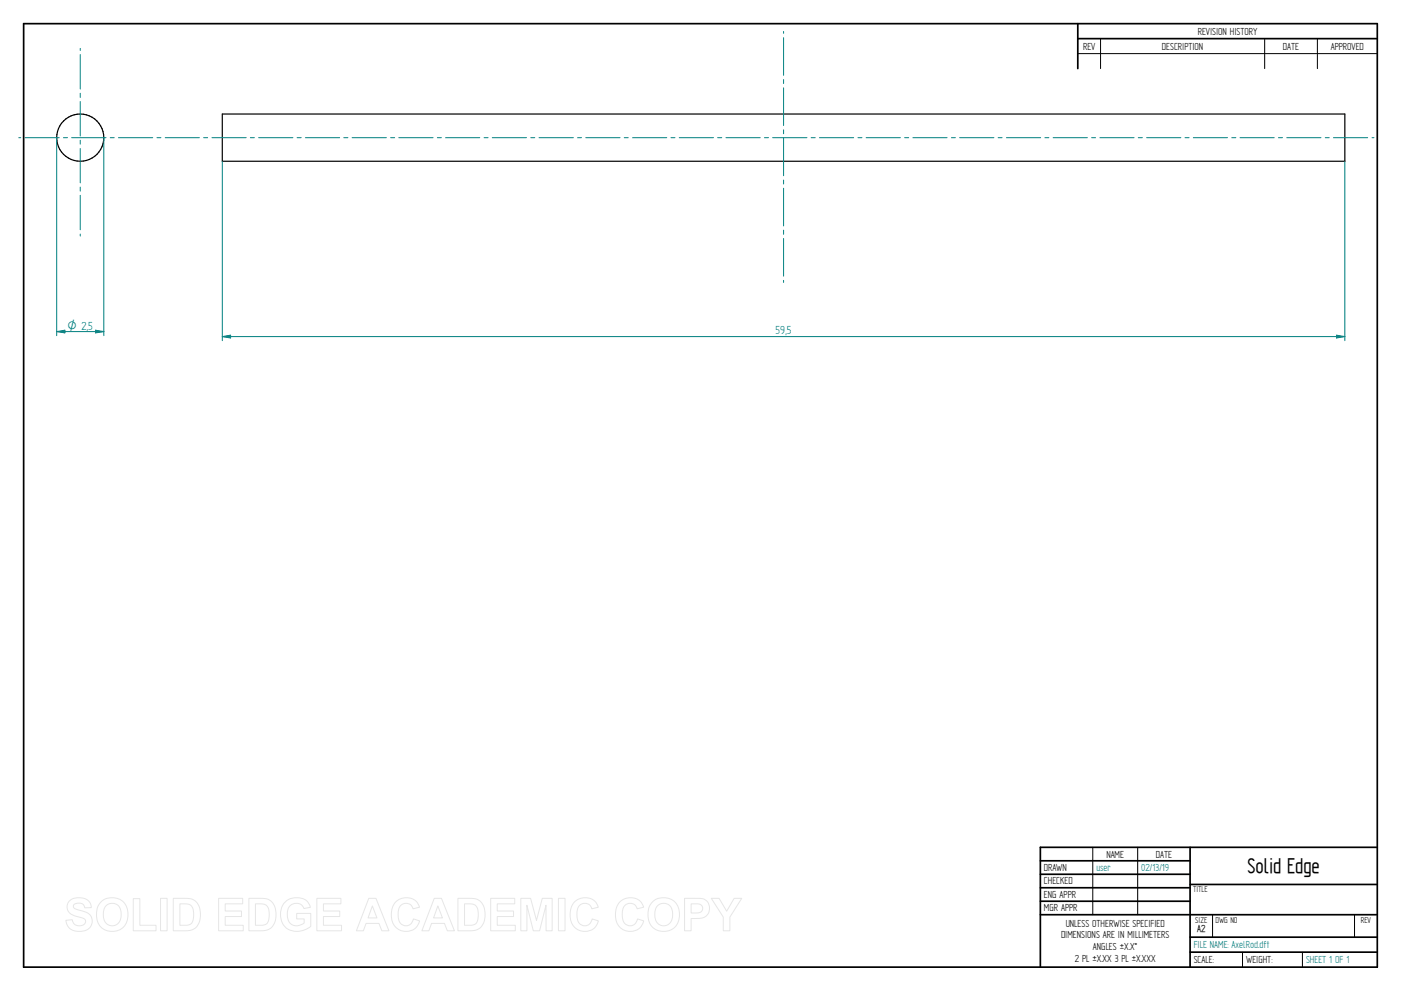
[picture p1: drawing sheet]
<svg xmlns="http://www.w3.org/2000/svg" width="594mm" height="420mm" viewBox="0 0 594 420" stroke-linecap="round" stroke-linejoin="round" font-family="sans-serif">
<g fill="none" stroke="#000" stroke-width=".72">
<path d="M10 10h574v400h-574zM457 10v19.1M457 16.4h127M504.6 359.2v50.8M584 359.2h-142.9v50.8M441.1 365h63.5M441.1 370.7h63.5M441.1 376.4h63.5M504.6 375h79.4M441.1 382.1h63.5M441.1 387.8h142.9M504.6 397.3h79.4"/>
<path d="M504.6 403.7h79.4"/>
</g>
<path d="M466.7 16.4v12.7M536.3 16.4v12.7M558.6 16.4v12.7M457 22.7h127M463.4 359.2v28.6M482.4 359.2v28.6M514.2 387.9v9.4M574.4 387.9v9.4M526.9 403.7v6.3M552.3 403.7v6.3" fill="none" stroke="#000" stroke-width=".42"/>
<g fill="none" stroke="#000" stroke-width=".51">
<path d="M94.3 48.3h476v20.1h-476z"/>
<circle cx="34" cy="58.4" r="10"/>
</g>
<g fill="none" stroke="#008080" stroke-width=".42">
<path d="M332.3 13.3v.8M332.3 16v16M34 20.5v.9M34 23.2v14.6M34 39.5v1.8M332.3 33.7v1.7M332.3 37.3v15.9M8 58.4h.8M10.6 58.4h14.5M26.9 58.4h1.7M30.4 58.4h14.6M34 43.1v14.6"/>
<path d="M34 59.4v1.7M46.7 58.4h1.7M50.2 58.4h14.6M66.5 58.4h1.7M70.1 58.4h14.5M86.4 58.4h1.6M89.9 58.4h14.5M106.2 58.4h1.7M109.7 58.4h14.5M126 58.4h1.7M129.5 58.4h14.5M145.8 58.4h1.7"/>
<path d="M149.3 58.4h14.5M165.6 58.4h1.7M169.1 58.4h14.5M185.5 58.4h1.6M188.9 58.4h14.5M205.3 58.4h1.7M208.7 58.4h14.6M225.1 58.4h1.7M228.6 58.4h14.5M244.9 58.4h1.7M248.4 58.4h14.5M264.7 58.4h1.7"/>
<path d="M268.2 58.4h14.5M284.5 58.4h1.7M288 58.4h14.5M304.3 58.4h1.8M307.8 58.4h14.6M324.1 58.4h1.8M327.7 58.4h14.5M332.3 55v1.7M332.3 58.5v16M344 58.4h1.7M347.5 58.4h14.5M363.8 58.4h1.7"/>
<path d="M367.3 58.4h14.5M383.6 58.4h1.7M387.1 58.4h14.5M403.4 58.4h1.7M406.9 58.4h14.6M423.2 58.4h1.7M426.8 58.4h14.5M443.1 58.4h1.6M446.6 58.4h14.5M462.9 58.4h1.7M466.4 58.4h14.5M482.7 58.4h1.7"/>
<path d="M486.2 58.4h14.5M502.5 58.4h1.7M506 58.4h14.5M522.3 58.4h1.7M525.8 58.4h14.5M542.1 58.4h1.7M545.6 58.4h14.5M562 58.4h1.7M565.4 58.4h14.6M581.8 58.4h.8M34 62.9v14.6M34 79.3v1.7"/>
<path d="M94.3 68.4v76M332.3 76.3v1.7M332.3 79.8v16M570.3 68.4v76M34 82.8v14.6M34 99.2v.9M332.3 97.6v1.7M332.3 101.1v16M332.3 118.9v.9M94.3 142.7l3.5-.6v1.2z"/>
</g>
<path d="M94.3 142.7l3.5-.6v1.2z" fill="#008080"/>
<path d="M566.8 142.1l3.5 .6-3.5 .6z" fill="none" stroke="#008080" stroke-width=".42"/>
<path d="M566.8 142.1l3.5 .6-3.5 .6z" fill="#008080"/>
<path d="M24 58.4v83.9M44 58.4v83.9M24 140.6l3.5-.6v1.1zM94.3 142.7h476" fill="none" stroke="#008080" stroke-width=".42"/>
<path d="M24 140.6l3.5-.6v1.1z" fill="#008080"/>
<path d="M40.5 140l3.5 .6-3.5 .5z" fill="none" stroke="#008080" stroke-width=".42"/>
<path d="M40.5 140l3.5 .6-3.5 .5z" fill="#008080"/>
<path d="M24 140.6h20" fill="none" stroke="#008080" stroke-width=".42"/>
<g fill="none" stroke="#e6e6e6" stroke-width=".42">
<path d="M29.6 381.8a6.5 6.5 0 0 1 8.5 .8l.6 2.2-2.8 .1a2.7 2.7 0 0 0-2.1-2 2.7 2.7 0 0 0-2.7 1.1 1.87 1.87 0 0 0 2.2 1.8l1.4 .4a4.4 4.4 0 0 1 4 6.2 6.4 6.4 0 0 1-9.1 1.3l-1.2-1.8-.5-1.7 2.7-.3a2.94 2.94 0 0 0 2.6 2.6 2.94 2.94 0 0 0 3.1-1.9 2.67 2.67 0 0 0-2.9-1.8 4.9 4.9 0 0 1-5-4.3l.4-1.6zM42.8 382.4a6.9 6.9 0 0 1 8.3-.8 6.9 6.9 0 0 1 3 7.7 6.7 6.7 0 0 1-8 5.5 6.7 6.7 0 0 1-5.1-8.3 6.1 6.1 0 0 1 1.8-4.1zM44.8 384.2a3.9 3.9 0 0 1 4.6-.8 3.9 3.9 0 0 1 2 4.3 3.8 3.8 0 0 1-1.9 4.3 3.8 3.8 0 0 1-4.6-.7 6.6 6.6 0 0 1-.1-7.1zM56.5 381h2.8v11.3h6.9v2.3h-9.7zM68.1 380.9h2.8v13.7h-2.8zM73.5 380.9h5a5.9 5.9 0 0 1 6.5 7 5.9 5.9 0 0 1-6.3 6.7h-5.2zM76.3 383.2h1.8a3.4 3.4 0 0 1 4 3.9v1.2a3.2 3.2 0 0 1-3.8 4h-2zM92.7 380.9h10.2v2.3h-7.4v3h6.9v2.4h-6.9v3.7h7.7v2.3h-10.5zM105.5 380.9h5.1a5.9 5.9 0 0 1 6.4 7 5.9 5.9 0 0 1-6.3 6.7h-5.2zM108.3 383.2h1.9a3.4 3.4 0 0 1 4 3.9v1.2a3.2 3.2 0 0 1-3.8 4h-2.1zM120.9 382.4a7.3 7.3 0 0 1 9.7 .1l1 2.2-2.7 .5a3.7 3.7 0 0 0-4.6-2 3.7 3.7 0 0 0-2.5 4.4 4.2 4.2 0 0 0 2.2 4.5 4.2 4.2 0 0 0 5-.8v-1.7h-3.2v-2.3h6v5.4a8.1 8.1 0 0 1-11.8-.8 8.3 8.3 0 0 1 .9-9.5zM134.4 380.9h10.2v2.3h-7.4v3h6.9v2.4h-6.9v3.7h7.6v2.3h-10.4z"/>
<path d="M156.4 380.9h3l5.5 13.7h-3l-1.2-3.1h-5.5l-1.1 3.1h-3zM157.9 384.1l1.9 5.1h-3.7zM167.7 382.5a6 6 0 0 1 10.2 2.1l-2.8 .7a3.2 3.2 0 0 0-3.9-2.2 3.2 3.2 0 0 0-2.4 3.8 4.6 4.6 0 0 0 2.5 5.5 3.2 3.2 0 0 0 4-2.8l2.6 .8a6.1 6.1 0 0 1-7.2 4.3 6.1 6.1 0 0 1-4.8-6.8 7.7 7.7 0 0 1 1.8-5.4zM184.1 380.9h3.1l5.5 13.7h-3l-1.2-3.1h-5.5l-1.1 3.1h-3zM185.7 384.1l1.9 5.1h-3.8zM194.2 380.9h5a5.9 5.9 0 0 1 6.5 7 5.9 5.9 0 0 1-6.3 6.7h-5.2zM197 383.2h1.8a3.4 3.4 0 0 1 4 3.9v1.2a3.2 3.2 0 0 1-3.8 4h-2zM208.1 380.9h10.2v2.3h-7.4v3h6.9v2.4h-6.9v3.7h7.6v2.3h-10.4zM220.8 380.9h4.2l2.5 9.3 2.4-9.3h4.2v13.7h-2.5l-.1-10.8-2.7 10.8h-2.7l-2.7-10.8v10.8h-2.6zM236.8 380.9h2.8v13.7h-2.8zM243.5 382.5a6 6 0 0 1 10.2 2.1l-2.8 .7a3.2 3.2 0 0 0-3.8-2.2 3.2 3.2 0 0 0-2.4 3.8 4.6 4.6 0 0 0 2.4 5.5 3.2 3.2 0 0 0 4-2.8l2.6 .8a6.1 6.1 0 0 1-7.2 4.3 6.1 6.1 0 0 1-4.7-6.8 7.7 7.7 0 0 1 1.7-5.4zM262.7 382.5a6 6 0 0 1 10.2 2.1l-2.7 .7a3.2 3.2 0 0 0-3.9-2.2 3.2 3.2 0 0 0-2.4 3.8 4.6 4.6 0 0 0 2.4 5.5 3.2 3.2 0 0 0 4-2.8l2.7 .8a6.1 6.1 0 0 1-7.2 4.3 6.1 6.1 0 0 1-4.8-6.8 7.7 7.7 0 0 1 1.7-5.4z"/>
<path d="M276.7 382.4a6.9 6.9 0 0 1 8.3-.8 6.9 6.9 0 0 1 3 7.7 6.7 6.7 0 0 1-8.1 5.5 6.7 6.7 0 0 1-5.1-8.3 6.1 6.1 0 0 1 1.9-4.1zM278.7 384.2a3.9 3.9 0 0 1 4.6-.8 3.9 3.9 0 0 1 1.9 4.3 3.8 3.8 0 0 1-1.8 4.3 3.8 3.8 0 0 1-4.7-.7 6.6 6.6 0 0 1 0-7.1zM290.3 380.9h5.2a4.4 4.4 0 0 1 5.4 4.3 4.4 4.4 0 0 1-5.4 4.2h-2.4v5.2h-2.8zM293.1 383.2h1.8a2.1 2.1 0 0 1 2.6 .6 2.1 2.1 0 0 1 0 2.6 3.4 3.4 0 0 1-2.9 .7h-1.5zM301.6 380.9h3.3l3.2 5.4 3.2-5.4h3.2l-5 7.9v5.8h-2.8v-5.8z"/>
</g>
<text font-size="10.1" x="529" y="370.2">Solid Edge</text>
<text font-size="5.6" fill="#008080" x="328.9" y="141.8">59,5</text>
<text font-size="5.4" fill="#008080" x="28.7" y="139.7">O 2,5</text>
<g font-size="4.9">
<text x="507.9" y="14.7">REVISION HISTORY</text>
<text x="459.3" y="21">REV</text>
<text x="492.7" y="21">DESCRIPTION</text>
<text x="544" y="21">DATE</text>
<text x="564.3" y="21">APPROVED</text>
<text x="469.1" y="363.6">NAME</text>
<text x="490.1" y="363.6">DATE</text>
<text x="442.7" y="369.3">DRAWN</text>
<text x="442.7" y="375">CHECKED</text>
<text x="442.7" y="380.7">ENG APPR</text>
<text x="442.7" y="386.4">MGR APPR</text>
<text x="451.9" y="392.9">UNLESS OTHERWISE SPECIFIED</text>
<text x="449.9" y="397.9">DIMENSIONS ARE IN MILLIMETERS</text>
<text x="455.7" y="407.8">2 PL ±X.XX 3 PL ±X.XXX</text>
<text x="463.5" y="402.9">ANGLES ±X.X°</text>
<text x="506.2" y="408.3">SCALE:</text>
<text x="528.4" y="408.3">WEIGHT:</text>
</g>
<g font-size="4.9" fill="#008080">
<text x="464.9" y="369.3">user</text>
<text x="483.9" y="369.3">02/13/19</text>
<text x="506.2" y="402">FILE NAME: AxelRod.dft</text>
<text x="553.8" y="408.4">SHEET 1 OF 1</text>
</g>
<text font-size="4.8" x="507.7" y="395.3">A2</text>
<g font-size="4.1">
<text x="505.9" y="378.3">TITLE</text>
<text x="506.9" y="391.1">SIZE</text>
<text x="515.4" y="391.1">DWG NO</text>
<text x="577" y="391.1">REV</text>
</g>
</svg>
